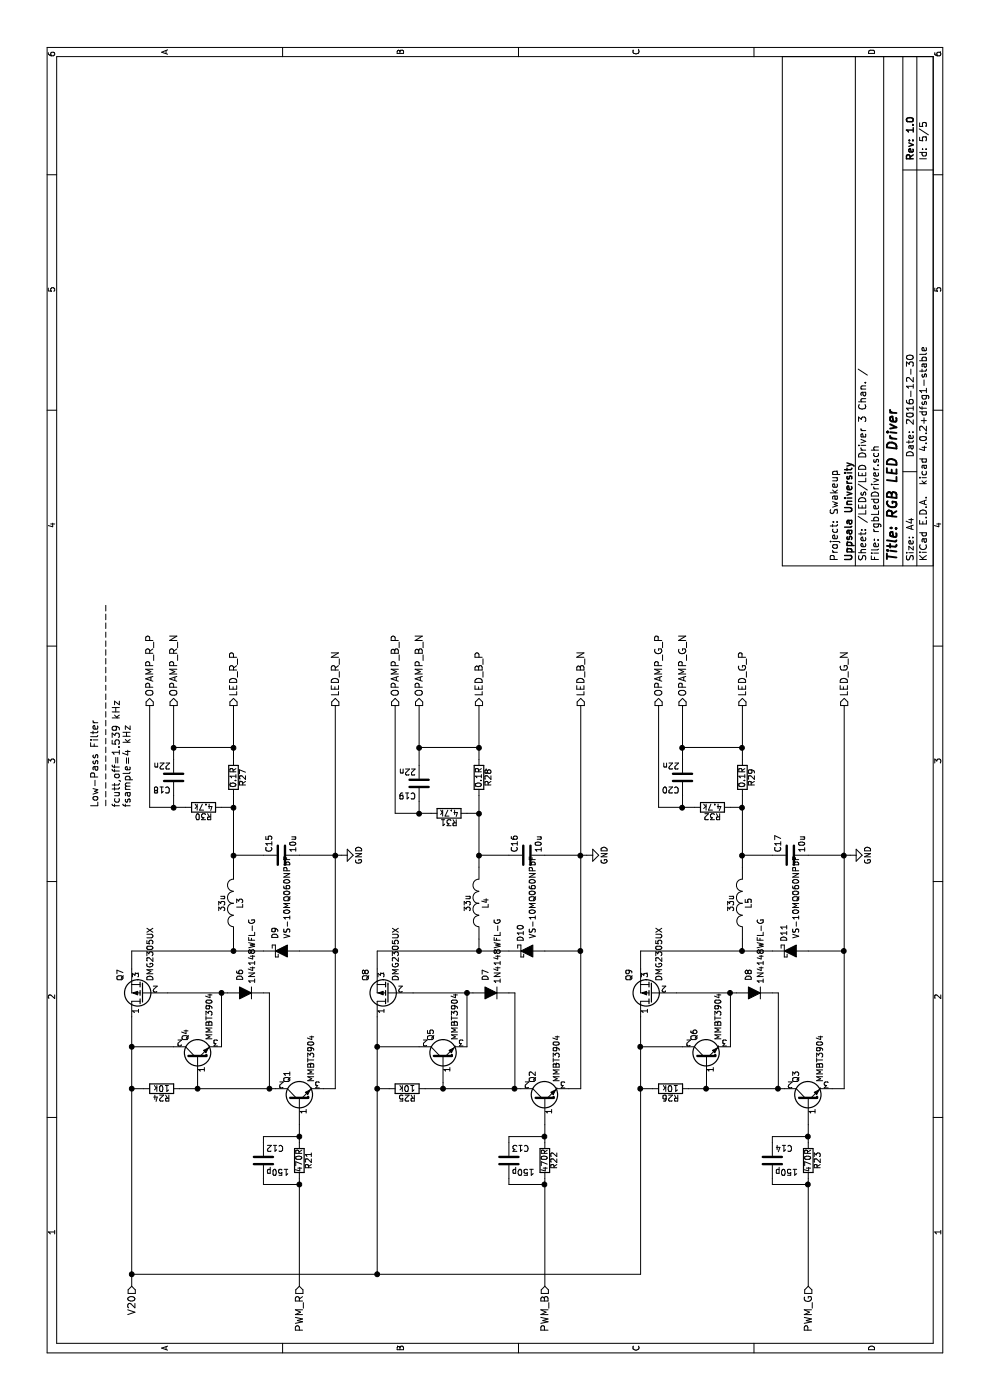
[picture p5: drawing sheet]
EESchema Schematic File Version 2
LIBS:power
LIBS:device
LIBS:transistors
LIBS:conn
LIBS:linear
LIBS:regul
LIBS:74xx
LIBS:cmos4000
LIBS:adc-dac
LIBS:memory
LIBS:xilinx
LIBS:microcontrollers
LIBS:dsp
LIBS:microchip
LIBS:analog_switches
LIBS:motorola
LIBS:texas
LIBS:intel
LIBS:audio
LIBS:interface
LIBS:digital-audio
LIBS:philips
LIBS:display
LIBS:cypress
LIBS:siliconi
LIBS:opto
LIBS:atmel
LIBS:contrib
LIBS:valves
LIBS:coolLib
LIBS:power-cache
EELAYER 25 0
EELAYER END
$Descr A4 11693 8268
encoding utf-8
Sheet 5 5
Title "RGB LED Driver "
Date "2016-12-30"
Rev "1.0"
Comp "Uppsala University"
Comment1 "Project: Swakeup"
Comment2 ""
Comment3 ""
Comment4 ""
$EndDescr
Text HLabel 950  6750 0    60   Input ~ 0
PWM_G
Text HLabel 5800 6200 2    60   Output ~ 0
LED_G_P
Text HLabel 5800 7050 2    60   Output ~ 0
LED_G_N
Text HLabel 5800 5500 2    60   Output ~ 0
OPAMP_G_P
Text HLabel 950  4550 0    60   Input ~ 0
PWM_B
Text HLabel 5800 4000 2    60   Output ~ 0
LED_B_P
Text HLabel 5800 4850 2    60   Output ~ 0
LED_B_N
Text HLabel 5800 3300 2    60   Output ~ 0
OPAMP_B_P
$Comp
L Q_PMOS_DGS Q7
U 1 1
P 3400 1200
F 0 "Q7" V 3600 1100 50  0000 R CNN
F 1 "DMG2305UX" V 3350 1100 50  0000 R CNN
F 2 "TO_SOT_Packages_SMD:SOT-23_Handsoldering" H 3600 1300 50  0001 C CNN
F 3 "http://www.diodes.com/_files/datasheets/DMG2305UX.pdf" H 3400 1200 50  0001 C CNN
F 4 "DMG2305UX-13DICT-ND" H 3400 1200 60  0001 C CNN "Digikey"
	1    3400 1200
	0    -1   -1   0   
$EndComp
$Comp
L R R24
U 1 1
P 2600 1350
F 0 "R24" V 2680 1350 50  0000 C CNN
F 1 "10k" V 2600 1350 50  0000 C CNN
F 2 "Additional:R_0603_HandSoldering_Same_As_C" V 2530 1350 50  0001 C CNN
F 3 "http://www.yageo.com.tw/exep/pages/download/literatures/PYu-R_INT-thick_7.pdf" H 2600 1350 50  0001 C CNN
F 4 "311-10KGRCT-ND" V 2600 1350 60  0001 C CNN "Digikey"
	1    2600 1350
	-1   0    0    1   
$EndComp
$Comp
L R R21
U 1 1
P 2000 2500
F 0 "R21" V 2080 2500 50  0000 C CNN
F 1 "470R" V 2000 2500 50  0000 C CNN
F 2 "Additional:R_0603_HandSoldering_Same_As_C" V 1930 2500 50  0001 C CNN
F 3 "https://industrial.panasonic.com/cdbs/www-data/pdf/RDA0000/AOA0000COL70.pdf" H 2000 2500 50  0001 C CNN
F 4 "P20245CT-ND" V 2000 2500 60  0001 C CNN "Digikey"
	1    2000 2500
	0    1    1    0   
$EndComp
$Comp
L C C12
U 1 1
P 2000 2200
F 0 "C12" H 2025 2300 50  0000 L CNN
F 1 "150p" H 2025 2100 50  0000 L CNN
F 2 "Capacitors_SMD:C_0603_HandSoldering" H 2038 2050 50  0001 C CNN
F 3 "http://search.murata.co.jp/Ceramy/image/img/A01X/G101/ENG/GRM033R71E151KA01-01.pdf" H 2000 2200 50  0001 C CNN
F 4 "399-1063-1-ND" H 2000 2200 60  0001 C CNN "Digikey"
	1    2000 2200
	0    1    1    0   
$EndComp
Text HLabel 950  2500 0    60   Input ~ 0
PWM_R
$Comp
L INDUCTOR L3
U 1 1
P 4150 1950
F 0 "L3" V 4100 1950 50  0000 C CNN
F 1 "33u" V 4250 1950 50  0000 C CNN
F 2 "Additional:Bourns_SRN3015" H 4150 1950 50  0001 C CNN
F 3 "http://www.bourns.com/docs/Product-Datasheets/SRN3015.pdf" H 4150 1950 50  0001 C CNN
F 4 "SRN3015-330MCT-ND" V 4300 1400 60  0001 C CNN "Digikey"
	1    4150 1950
	0    -1   -1   0   
$EndComp
$Comp
L D_Schottky D9
U 1 1
P 3750 2350
F 0 "D9" V 3700 2500 50  0000 C CNN
F 1 "VS-10MQ060NPbF" V 3800 2800 50  0000 C CNN
F 2 "Diodes_SMD:SMA_Handsoldering" H 3750 2350 50  0001 C CNN
F 3 "http://www.vishay.com/docs/88869/packaging.pdf" H 3750 2350 50  0001 C CNN
F 4 "10MQ060NPBFCT-ND" V 3800 2950 60  0001 C CNN "Digikey"
	1    3750 2350
	0    1    1    0   
$EndComp
$Comp
L C C15
U 1 1
P 4550 2350
F 0 "C15" H 4575 2450 50  0000 L CNN
F 1 "10u" H 4575 2250 50  0000 L CNN
F 2 "Capacitors_SMD:C_0603_HandSoldering" H 4588 2200 50  0001 C CNN
F 3 "http://search.murata.co.jp/Ceramy/image/img/A01X/G101/ENG/GRT188R61E106ME13-01.pdf" H 4550 2350 50  0001 C CNN
F 4 "490-12323-1-ND" H 4550 2350 60  0001 C CNN "Digikey"
	1    4550 2350
	1    0    0    -1  
$EndComp
Text HLabel 5800 1950 2    60   Output ~ 0
LED_R_P
Text HLabel 5800 2800 2    60   Output ~ 0
LED_R_N
$Comp
L R R27
U 1 1
P 5200 1950
F 0 "R27" V 5280 1950 50  0000 C CNN
F 1 "0.1R" V 5200 1950 50  0000 C CNN
F 2 "Additional:R_0603_HandSoldering_Same_As_C" V 5130 1950 50  0001 C CNN
F 3 "http://media.digikey.com/pdf/Data%20Sheets/Samsung%20PDFs/RU_Series_ds.pdf" H 5200 1950 50  0001 C CNN
F 4 "1276-6155-1-ND" V 5200 1950 60  0001 C CNN "Digikey"
	1    5200 1950
	0    1    1    0   
$EndComp
$Comp
L C C18
U 1 1
P 5200 1450
F 0 "C18" H 5225 1550 50  0000 L CNN
F 1 "22n" H 5225 1350 50  0000 L CNN
F 2 "Capacitors_SMD:C_0603_HandSoldering" H 5238 1300 50  0001 C CNN
F 3 "https://product.tdk.com/info/en/catalog/datasheets/mlcc_highreliability_general_en.pdf" H 5200 1450 50  0001 C CNN
F 4 "445-8118-1-ND" H 5200 1450 60  0001 C CNN "Digikey"
	1    5200 1450
	0    -1   -1   0   
$EndComp
$Comp
L R R30
U 1 1
P 4950 1700
F 0 "R30" V 5030 1700 50  0000 C CNN
F 1 "4.7k" V 4950 1700 50  0000 C CNN
F 2 "Additional:R_0603_HandSoldering_Same_As_C" V 4880 1700 50  0001 C CNN
F 3 "http://www.yageo.com.tw/exep/pages/download/literatures/PYu-R_INT-thick_7.pdf" H 4950 1700 50  0001 C CNN
F 4 "311-4.7KGRCT-ND" V 4950 1700 60  0001 C CNN "Digikey"
	1    4950 1700
	-1   0    0    1   
$EndComp
Text HLabel 5800 1250 2    60   Output ~ 0
OPAMP_R_P
Text HLabel 950  1100 0    60   Input ~ 0
V20
Text Notes 4950 1100 0    60   ~ 0
Low-Pass Filter\n-----------------------\nfcutt,off=1.539 kHz\nfsample=4 kHz
$Comp
L D D6
U 1 1
P 3400 2050
F 0 "D6" V 3450 1900 50  0000 C CNN
F 1 "1N4148WFL-G" V 3350 1700 50  0000 C CNN
F 2 "Additional:SOD-123F" H 3400 2050 50  0001 C CNN
F 3 "http://media.digikey.com/pdf/Data%20Sheets/Vishay%20Semiconductors/1N4148WFL-G.pdf" H 3400 2050 50  0001 C CNN
F 4 "1N4148WFL-G3-08GITR-ND" V 3350 1300 60  0001 C CNN "Digikey"
	1    3400 2050
	0    -1   -1   0   
$EndComp
$Comp
L C C13
U 1 1
P 2000 4250
F 0 "C13" H 2025 4350 50  0000 L CNN
F 1 "150p" H 2025 4150 50  0000 L CNN
F 2 "Capacitors_SMD:C_0603_HandSoldering" H 2038 4100 50  0001 C CNN
F 3 "http://search.murata.co.jp/Ceramy/image/img/A01X/G101/ENG/GRM033R71E151KA01-01.pdf" H 2000 4250 50  0001 C CNN
F 4 "399-1063-1-ND" H 2000 4250 60  0001 C CNN "Digikey"
	1    2000 4250
	0    1    1    0   
$EndComp
$Comp
L C C14
U 1 1
P 2000 6450
F 0 "C14" H 2025 6550 50  0000 L CNN
F 1 "150p" H 2025 6350 50  0000 L CNN
F 2 "Capacitors_SMD:C_0603_HandSoldering" H 2038 6300 50  0001 C CNN
F 3 "http://search.murata.co.jp/Ceramy/image/img/A01X/G101/ENG/GRM033R71E151KA01-01.pdf" H 2000 6450 50  0001 C CNN
F 4 "399-1063-1-ND" H 2000 6450 60  0001 C CNN "Digikey"
	1    2000 6450
	0    1    1    0   
$EndComp
$Comp
L R R22
U 1 1
P 2000 4550
F 0 "R22" V 2080 4550 50  0000 C CNN
F 1 "470R" V 2000 4550 50  0000 C CNN
F 2 "Additional:R_0603_HandSoldering_Same_As_C" V 1930 4550 50  0001 C CNN
F 3 "https://industrial.panasonic.com/cdbs/www-data/pdf/RDA0000/AOA0000COL70.pdf" H 2000 4550 50  0001 C CNN
F 4 "P20245CT-ND" V 2000 4550 60  0001 C CNN "Digikey"
	1    2000 4550
	0    1    1    0   
$EndComp
$Comp
L R R23
U 1 1
P 2000 6750
F 0 "R23" V 2080 6750 50  0000 C CNN
F 1 "470R" V 2000 6750 50  0000 C CNN
F 2 "Additional:R_0603_HandSoldering_Same_As_C" V 1930 6750 50  0001 C CNN
F 3 "https://industrial.panasonic.com/cdbs/www-data/pdf/RDA0000/AOA0000COL70.pdf" H 2000 6750 50  0001 C CNN
F 4 "P20245CT-ND" V 2000 6750 60  0001 C CNN "Digikey"
	1    2000 6750
	0    1    1    0   
$EndComp
$Comp
L R R26
U 1 1
P 2600 5600
F 0 "R26" V 2680 5600 50  0000 C CNN
F 1 "10k" V 2600 5600 50  0000 C CNN
F 2 "Additional:R_0603_HandSoldering_Same_As_C" V 2530 5600 50  0001 C CNN
F 3 "http://www.yageo.com.tw/exep/pages/download/literatures/PYu-R_INT-thick_7.pdf" H 2600 5600 50  0001 C CNN
F 4 "311-10KGRCT-ND" V 2600 5600 60  0001 C CNN "Digikey"
	1    2600 5600
	-1   0    0    1   
$EndComp
$Comp
L R R25
U 1 1
P 2600 3400
F 0 "R25" V 2680 3400 50  0000 C CNN
F 1 "10k" V 2600 3400 50  0000 C CNN
F 2 "Additional:R_0603_HandSoldering_Same_As_C" V 2530 3400 50  0001 C CNN
F 3 "http://www.yageo.com.tw/exep/pages/download/literatures/PYu-R_INT-thick_7.pdf" H 2600 3400 50  0001 C CNN
F 4 "311-10KGRCT-ND" V 2600 3400 60  0001 C CNN "Digikey"
	1    2600 3400
	-1   0    0    1   
$EndComp
$Comp
L Q_PMOS_DGS Q8
U 1 1
P 3400 3250
F 0 "Q8" V 3600 3150 50  0000 R CNN
F 1 "DMG2305UX" V 3350 3150 50  0000 R CNN
F 2 "TO_SOT_Packages_SMD:SOT-23_Handsoldering" H 3600 3350 50  0001 C CNN
F 3 "http://www.diodes.com/_files/datasheets/DMG2305UX.pdf" H 3400 3250 50  0001 C CNN
F 4 "DMG2305UX-13DICT-ND" H 3400 3250 60  0001 C CNN "Digikey"
	1    3400 3250
	0    -1   -1   0   
$EndComp
$Comp
L Q_PMOS_DGS Q9
U 1 1
P 3400 5450
F 0 "Q9" V 3600 5350 50  0000 R CNN
F 1 "DMG2305UX" V 3350 5350 50  0000 R CNN
F 2 "TO_SOT_Packages_SMD:SOT-23_Handsoldering" H 3600 5550 50  0001 C CNN
F 3 "http://www.diodes.com/_files/datasheets/DMG2305UX.pdf" H 3400 5450 50  0001 C CNN
F 4 "DMG2305UX-13DICT-ND" H 3400 5450 60  0001 C CNN "Digikey"
	1    3400 5450
	0    -1   -1   0   
$EndComp
$Comp
L Q_NPN_BCE Q4
U 1 1
P 2850 1650
F 0 "Q4" H 3100 1750 50  0000 R CNN
F 1 "MMBT3904" H 3400 1550 50  0000 R CNN
F 2 "TO_SOT_Packages_SMD:SOT-23_Handsoldering" H 3050 1750 50  0001 C CNN
F 3 "http://www.mccsemi.com/up_pdf/MMBT3904(SOT-23).pdf" H 2850 1650 50  0001 C CNN
F 4 "MMBT3904TPMSCT-ND" H 3550 1600 60  0001 C CNN "Digikey"
	1    2850 1650
	1    0    0    -1  
$EndComp
$Comp
L Q_NPN_BCE Q5
U 1 1
P 2850 3700
F 0 "Q5" H 3100 3800 50  0000 R CNN
F 1 "MMBT3904" H 3400 3600 50  0000 R CNN
F 2 "TO_SOT_Packages_SMD:SOT-23_Handsoldering" H 3050 3800 50  0001 C CNN
F 3 "http://www.mccsemi.com/up_pdf/MMBT3904(SOT-23).pdf" H 2850 3700 50  0001 C CNN
F 4 "MMBT3904TPMSCT-ND" H 3550 3650 60  0001 C CNN "Digikey"
	1    2850 3700
	1    0    0    -1  
$EndComp
$Comp
L Q_NPN_BCE Q6
U 1 1
P 2850 5900
F 0 "Q6" H 3100 6000 50  0000 R CNN
F 1 "MMBT3904" H 3400 5800 50  0000 R CNN
F 2 "TO_SOT_Packages_SMD:SOT-23_Handsoldering" H 3050 6000 50  0001 C CNN
F 3 "http://www.mccsemi.com/up_pdf/MMBT3904(SOT-23).pdf" H 2850 5900 50  0001 C CNN
F 4 "MMBT3904TPMSCT-ND" H 3550 5850 60  0001 C CNN "Digikey"
	1    2850 5900
	1    0    0    -1  
$EndComp
$Comp
L Q_NPN_BCE Q1
U 1 1
P 2500 2500
F 0 "Q1" H 2750 2600 50  0000 R CNN
F 1 "MMBT3904" H 3050 2400 50  0000 R CNN
F 2 "TO_SOT_Packages_SMD:SOT-23_Handsoldering" H 2700 2600 50  0001 C CNN
F 3 "http://www.mccsemi.com/up_pdf/MMBT3904(SOT-23).pdf" H 2500 2500 50  0001 C CNN
F 4 "MMBT3904TPMSCT-ND" H 3200 2450 60  0001 C CNN "Digikey"
	1    2500 2500
	1    0    0    -1  
$EndComp
$Comp
L Q_NPN_BCE Q2
U 1 1
P 2500 4550
F 0 "Q2" H 2750 4650 50  0000 R CNN
F 1 "MMBT3904" H 3050 4450 50  0000 R CNN
F 2 "TO_SOT_Packages_SMD:SOT-23_Handsoldering" H 2700 4650 50  0001 C CNN
F 3 "http://www.mccsemi.com/up_pdf/MMBT3904(SOT-23).pdf" H 2500 4550 50  0001 C CNN
F 4 "MMBT3904TPMSCT-ND" H 3200 4500 60  0001 C CNN "Digikey"
	1    2500 4550
	1    0    0    -1  
$EndComp
$Comp
L Q_NPN_BCE Q3
U 1 1
P 2500 6750
F 0 "Q3" H 2750 6850 50  0000 R CNN
F 1 "MMBT3904" H 3050 6650 50  0000 R CNN
F 2 "TO_SOT_Packages_SMD:SOT-23_Handsoldering" H 2700 6850 50  0001 C CNN
F 3 "http://www.mccsemi.com/up_pdf/MMBT3904(SOT-23).pdf" H 2500 6750 50  0001 C CNN
F 4 "MMBT3904TPMSCT-ND" H 3200 6700 60  0001 C CNN "Digikey"
	1    2500 6750
	1    0    0    -1  
$EndComp
$Comp
L D D7
U 1 1
P 3400 4100
F 0 "D7" V 3450 3950 50  0000 C CNN
F 1 "1N4148WFL-G" V 3350 3750 50  0000 C CNN
F 2 "Additional:SOD-123F" H 3400 4100 50  0001 C CNN
F 3 "http://media.digikey.com/pdf/Data%20Sheets/Vishay%20Semiconductors/1N4148WFL-G.pdf" H 3400 4100 50  0001 C CNN
F 4 "1N4148WFL-G3-08GITR-ND" V 3350 3350 60  0001 C CNN "Digikey"
	1    3400 4100
	0    -1   -1   0   
$EndComp
$Comp
L D D8
U 1 1
P 3400 6300
F 0 "D8" V 3450 6150 50  0000 C CNN
F 1 "1N4148WFL-G" V 3350 5950 50  0000 C CNN
F 2 "Additional:SOD-123F" H 3400 6300 50  0001 C CNN
F 3 "http://media.digikey.com/pdf/Data%20Sheets/Vishay%20Semiconductors/1N4148WFL-G.pdf" H 3400 6300 50  0001 C CNN
F 4 "1N4148WFL-G3-08GITR-ND" V 3350 5550 60  0001 C CNN "Digikey"
	1    3400 6300
	0    -1   -1   0   
$EndComp
$Comp
L D_Schottky D10
U 1 1
P 3750 4400
F 0 "D10" V 3700 4550 50  0000 C CNN
F 1 "VS-10MQ060NPbF" V 3800 4850 50  0000 C CNN
F 2 "Diodes_SMD:SMA_Handsoldering" H 3750 4400 50  0001 C CNN
F 3 "http://www.vishay.com/docs/88869/packaging.pdf" H 3750 4400 50  0001 C CNN
F 4 "10MQ060NPBFCT-ND" V 3800 5000 60  0001 C CNN "Digikey"
	1    3750 4400
	0    1    1    0   
$EndComp
$Comp
L D_Schottky D11
U 1 1
P 3750 6600
F 0 "D11" V 3700 6750 50  0000 C CNN
F 1 "VS-10MQ060NPbF" V 3800 7050 50  0000 C CNN
F 2 "Diodes_SMD:SMA_Handsoldering" H 3750 6600 50  0001 C CNN
F 3 "http://www.vishay.com/docs/88869/packaging.pdf" H 3750 6600 50  0001 C CNN
F 4 "10MQ060NPBFCT-ND" V 3800 7200 60  0001 C CNN "Digikey"
	1    3750 6600
	0    1    1    0   
$EndComp
$Comp
L INDUCTOR L4
U 1 1
P 4150 4000
F 0 "L4" V 4100 4000 50  0000 C CNN
F 1 "33u" V 4250 4000 50  0000 C CNN
F 2 "Additional:Bourns_SRN3015" H 4150 4000 50  0001 C CNN
F 3 "http://www.bourns.com/docs/Product-Datasheets/SRN3015.pdf" H 4150 4000 50  0001 C CNN
F 4 "SRN3015-330MCT-ND" V 4300 3450 60  0001 C CNN "Digikey"
	1    4150 4000
	0    -1   -1   0   
$EndComp
$Comp
L INDUCTOR L5
U 1 1
P 4150 6200
F 0 "L5" V 4100 6200 50  0000 C CNN
F 1 "33u" V 4250 6200 50  0000 C CNN
F 2 "Additional:Bourns_SRN3015" H 4150 6200 50  0001 C CNN
F 3 "http://www.bourns.com/docs/Product-Datasheets/SRN3015.pdf" H 4150 6200 50  0001 C CNN
F 4 "SRN3015-330MCT-ND" V 4300 5650 60  0001 C CNN "Digikey"
	1    4150 6200
	0    -1   -1   0   
$EndComp
$Comp
L C C16
U 1 1
P 4550 4400
F 0 "C16" H 4575 4500 50  0000 L CNN
F 1 "10u" H 4575 4300 50  0000 L CNN
F 2 "Capacitors_SMD:C_0603_HandSoldering" H 4588 4250 50  0001 C CNN
F 3 "http://search.murata.co.jp/Ceramy/image/img/A01X/G101/ENG/GRT188R61E106ME13-01.pdf" H 4550 4400 50  0001 C CNN
F 4 "490-12323-1-ND" H 4550 4400 60  0001 C CNN "Digikey"
	1    4550 4400
	1    0    0    -1  
$EndComp
$Comp
L C C17
U 1 1
P 4550 6600
F 0 "C17" H 4575 6700 50  0000 L CNN
F 1 "10u" H 4575 6500 50  0000 L CNN
F 2 "Capacitors_SMD:C_0603_HandSoldering" H 4588 6450 50  0001 C CNN
F 3 "http://search.murata.co.jp/Ceramy/image/img/A01X/G101/ENG/GRT188R61E106ME13-01.pdf" H 4550 6600 50  0001 C CNN
F 4 "490-12323-1-ND" H 4550 6600 60  0001 C CNN "Digikey"
	1    4550 6600
	1    0    0    -1  
$EndComp
$Comp
L R R28
U 1 1
P 5200 4000
F 0 "R28" V 5280 4000 50  0000 C CNN
F 1 "0.1R" V 5200 4000 50  0000 C CNN
F 2 "Additional:R_0603_HandSoldering_Same_As_C" V 5130 4000 50  0001 C CNN
F 3 "http://media.digikey.com/pdf/Data%20Sheets/Samsung%20PDFs/RU_Series_ds.pdf" H 5200 4000 50  0001 C CNN
F 4 "1276-6155-1-ND" V 5200 4000 60  0001 C CNN "Digikey"
	1    5200 4000
	0    1    1    0   
$EndComp
$Comp
L R R29
U 1 1
P 5200 6200
F 0 "R29" V 5280 6200 50  0000 C CNN
F 1 "0.1R" V 5200 6200 50  0000 C CNN
F 2 "Additional:R_0603_HandSoldering_Same_As_C" V 5130 6200 50  0001 C CNN
F 3 "http://media.digikey.com/pdf/Data%20Sheets/Samsung%20PDFs/RU_Series_ds.pdf" H 5200 6200 50  0001 C CNN
F 4 "1276-6155-1-ND" V 5200 6200 60  0001 C CNN "Digikey"
	1    5200 6200
	0    1    1    0   
$EndComp
$Comp
L R R32
U 1 1
P 4950 5950
F 0 "R32" V 5030 5950 50  0000 C CNN
F 1 "4.7k" V 4950 5950 50  0000 C CNN
F 2 "Additional:R_0603_HandSoldering_Same_As_C" V 4880 5950 50  0001 C CNN
F 3 "http://www.yageo.com.tw/exep/pages/download/literatures/PYu-R_INT-thick_7.pdf" H 4950 5950 50  0001 C CNN
F 4 "311-4.7KGRCT-ND" V 4950 5950 60  0001 C CNN "Digikey"
	1    4950 5950
	-1   0    0    1   
$EndComp
$Comp
L R R31
U 1 1
P 4900 3750
F 0 "R31" V 4980 3750 50  0000 C CNN
F 1 "4.7k" V 4900 3750 50  0000 C CNN
F 2 "Additional:R_0603_HandSoldering_Same_As_C" V 4830 3750 50  0001 C CNN
F 3 "http://www.yageo.com.tw/exep/pages/download/literatures/PYu-R_INT-thick_7.pdf" H 4900 3750 50  0001 C CNN
F 4 "311-4.7KGRCT-ND" V 4900 3750 60  0001 C CNN "Digikey"
	1    4900 3750
	-1   0    0    1   
$EndComp
$Comp
L C C19
U 1 1
P 5150 3500
F 0 "C19" H 5175 3600 50  0000 L CNN
F 1 "22n" H 5175 3400 50  0000 L CNN
F 2 "Capacitors_SMD:C_0603_HandSoldering" H 5188 3350 50  0001 C CNN
F 3 "https://product.tdk.com/info/en/catalog/datasheets/mlcc_highreliability_general_en.pdf" H 5150 3500 50  0001 C CNN
F 4 "445-8118-1-ND" H 5150 3500 60  0001 C CNN "Digikey"
	1    5150 3500
	0    -1   -1   0   
$EndComp
$Comp
L C C20
U 1 1
P 5200 5700
F 0 "C20" H 5225 5800 50  0000 L CNN
F 1 "22n" H 5225 5600 50  0000 L CNN
F 2 "Capacitors_SMD:C_0603_HandSoldering" H 5238 5550 50  0001 C CNN
F 3 "https://product.tdk.com/info/en/catalog/datasheets/mlcc_highreliability_general_en.pdf" H 5200 5700 50  0001 C CNN
F 4 "445-8118-1-ND" H 5200 5700 60  0001 C CNN "Digikey"
	1    5200 5700
	0    -1   -1   0   
$EndComp
$Comp
L GND #PWR24
U 1 1
P 4550 7100
F 0 "#PWR24" H 4550 6850 50  0001 C CNN
F 1 "GND" H 4550 6950 50  0000 C CNN
F 2 "" H 4550 7100 50  0000 C CNN
F 3 "" H 4550 7100 50  0000 C CNN
	1    4550 7100
	1    0    0    -1  
$EndComp
$Comp
L GND #PWR23
U 1 1
P 4550 4900
F 0 "#PWR23" H 4550 4650 50  0001 C CNN
F 1 "GND" H 4550 4750 50  0000 C CNN
F 2 "" H 4550 4900 50  0000 C CNN
F 3 "" H 4550 4900 50  0000 C CNN
	1    4550 4900
	1    0    0    -1  
$EndComp
$Comp
L GND #PWR22
U 1 1
P 4550 2850
F 0 "#PWR22" H 4550 2600 50  0001 C CNN
F 1 "GND" H 4550 2700 50  0000 C CNN
F 2 "" H 4550 2850 50  0000 C CNN
F 3 "" H 4550 2850 50  0000 C CNN
	1    4550 2850
	1    0    0    -1  
$EndComp
Wire Wire Line
	1050 5350 3200 5350
Wire Wire Line
	2600 5450 2600 5350
Connection ~ 2600 5350
Wire Wire Line
	2600 5750 2600 6550
Wire Wire Line
	2600 5900 2650 5900
Wire Wire Line
	2950 5700 2950 5350
Connection ~ 2950 5350
Wire Wire Line
	2950 6100 3400 6100
Wire Wire Line
	3400 5650 3400 6150
Connection ~ 3400 6100
Wire Wire Line
	3400 6500 3400 6450
Wire Wire Line
	950  6750 1850 6750
Wire Wire Line
	2150 6750 2300 6750
Wire Wire Line
	1850 6450 1800 6450
Wire Wire Line
	1800 6450 1800 6750
Connection ~ 1800 6750
Wire Wire Line
	2150 6450 2200 6450
Wire Wire Line
	2200 6450 2200 6750
Connection ~ 2200 6750
Connection ~ 2600 5900
Wire Wire Line
	2600 6500 3400 6500
Wire Wire Line
	3750 6200 3850 6200
Connection ~ 2600 6500
Wire Wire Line
	4550 6450 4550 6200
Connection ~ 4550 6200
Wire Wire Line
	3750 6750 3750 7050
Wire Wire Line
	2600 7050 2600 6950
Wire Wire Line
	4550 6750 4550 7100
Connection ~ 3750 7050
Connection ~ 4550 7050
Wire Wire Line
	4450 6200 5050 6200
Wire Wire Line
	3750 5350 3750 6450
Connection ~ 3750 6200
Wire Wire Line
	3600 5350 3750 5350
Wire Wire Line
	1050 3150 3200 3150
Wire Wire Line
	2600 3250 2600 3150
Connection ~ 2600 3150
Wire Wire Line
	2600 3550 2600 4350
Wire Wire Line
	2600 3700 2650 3700
Wire Wire Line
	2950 3500 2950 3150
Connection ~ 2950 3150
Wire Wire Line
	2950 3900 3400 3900
Wire Wire Line
	3400 3450 3400 3950
Connection ~ 3400 3900
Wire Wire Line
	3400 4300 3400 4250
Wire Wire Line
	950  4550 1850 4550
Wire Wire Line
	2150 4550 2300 4550
Wire Wire Line
	1850 4250 1800 4250
Wire Wire Line
	1800 4250 1800 4550
Connection ~ 1800 4550
Wire Wire Line
	2150 4250 2200 4250
Wire Wire Line
	2200 4250 2200 4550
Connection ~ 2200 4550
Connection ~ 2600 3700
Wire Wire Line
	2600 4300 3400 4300
Wire Wire Line
	3750 4000 3850 4000
Connection ~ 2600 4300
Wire Wire Line
	4550 4250 4550 4000
Connection ~ 4550 4000
Wire Wire Line
	3750 4550 3750 4850
Wire Wire Line
	2600 4850 5800 4850
Wire Wire Line
	2600 4850 2600 4750
Wire Wire Line
	4550 4550 4550 4900
Connection ~ 3750 4850
Connection ~ 4550 4850
Wire Wire Line
	4450 4000 5050 4000
Wire Wire Line
	3750 3150 3750 4250
Connection ~ 3750 4000
Wire Wire Line
	3600 3150 3750 3150
Wire Wire Line
	950  1100 3200 1100
Wire Wire Line
	2600 1200 2600 1100
Connection ~ 2600 1100
Wire Wire Line
	2600 1500 2600 2300
Wire Wire Line
	2600 1650 2650 1650
Wire Wire Line
	2950 1450 2950 1100
Connection ~ 2950 1100
Wire Wire Line
	2950 1850 3400 1850
Wire Wire Line
	3400 1400 3400 1900
Connection ~ 3400 1850
Wire Wire Line
	3400 2250 3400 2200
Wire Wire Line
	950  2500 1850 2500
Wire Wire Line
	2150 2500 2300 2500
Wire Wire Line
	1850 2200 1800 2200
Wire Wire Line
	1800 2200 1800 2500
Connection ~ 1800 2500
Wire Wire Line
	2150 2200 2200 2200
Wire Wire Line
	2200 2200 2200 2500
Connection ~ 2200 2500
Connection ~ 2600 1650
Wire Wire Line
	2600 2250 3400 2250
Wire Wire Line
	3750 1950 3850 1950
Connection ~ 2600 2250
Wire Wire Line
	4550 2200 4550 1950
Connection ~ 4550 1950
Wire Wire Line
	3750 2500 3750 2800
Wire Wire Line
	2600 2800 2600 2700
Wire Wire Line
	4550 2500 4550 2850
Connection ~ 3750 2800
Connection ~ 4550 2800
Wire Wire Line
	3750 1100 3750 2200
Connection ~ 3750 1950
Wire Wire Line
	3600 1100 3750 1100
Connection ~ 1050 1100
Connection ~ 1050 3150
Wire Wire Line
	1050 1100 1050 5350
Wire Wire Line
	2600 2800 5800 2800
Wire Wire Line
	4450 1950 5050 1950
Connection ~ 4950 1950
Wire Wire Line
	4950 1250 4950 1550
Wire Wire Line
	4950 1450 5050 1450
Wire Wire Line
	5350 1950 5800 1950
Wire Wire Line
	5350 1450 5800 1450
Connection ~ 5450 1950
Wire Wire Line
	4950 1250 5800 1250
Connection ~ 4950 1450
Text HLabel 5800 1450 2    60   Output ~ 0
OPAMP_R_N
Connection ~ 5450 1450
Wire Wire Line
	5350 4000 5800 4000
Wire Wire Line
	5000 3500 4900 3500
Wire Wire Line
	4900 3300 4900 3600
Wire Wire Line
	5300 3500 5800 3500
Connection ~ 5450 4000
Wire Wire Line
	5450 3500 5450 4000
Wire Wire Line
	4900 3900 4900 4000
Connection ~ 4900 4000
Wire Wire Line
	4950 1850 4950 1950
Wire Wire Line
	5450 1450 5450 1950
Wire Wire Line
	4900 3300 5800 3300
Connection ~ 4900 3500
Text HLabel 5800 3500 2    60   Output ~ 0
OPAMP_B_N
Connection ~ 5450 3500
Wire Wire Line
	5350 6200 5800 6200
Wire Wire Line
	5050 5700 4950 5700
Wire Wire Line
	4950 5500 4950 5800
Wire Wire Line
	4950 6100 4950 6200
Connection ~ 4950 6200
Wire Wire Line
	5350 5700 5800 5700
Wire Wire Line
	5450 5700 5450 6200
Connection ~ 5450 6200
Wire Wire Line
	2600 7050 5800 7050
Text HLabel 5800 5700 2    60   Output ~ 0
OPAMP_G_N
Connection ~ 5450 5700
Wire Wire Line
	5800 5500 4950 5500
Connection ~ 4950 5700
$EndSCHEMATC
